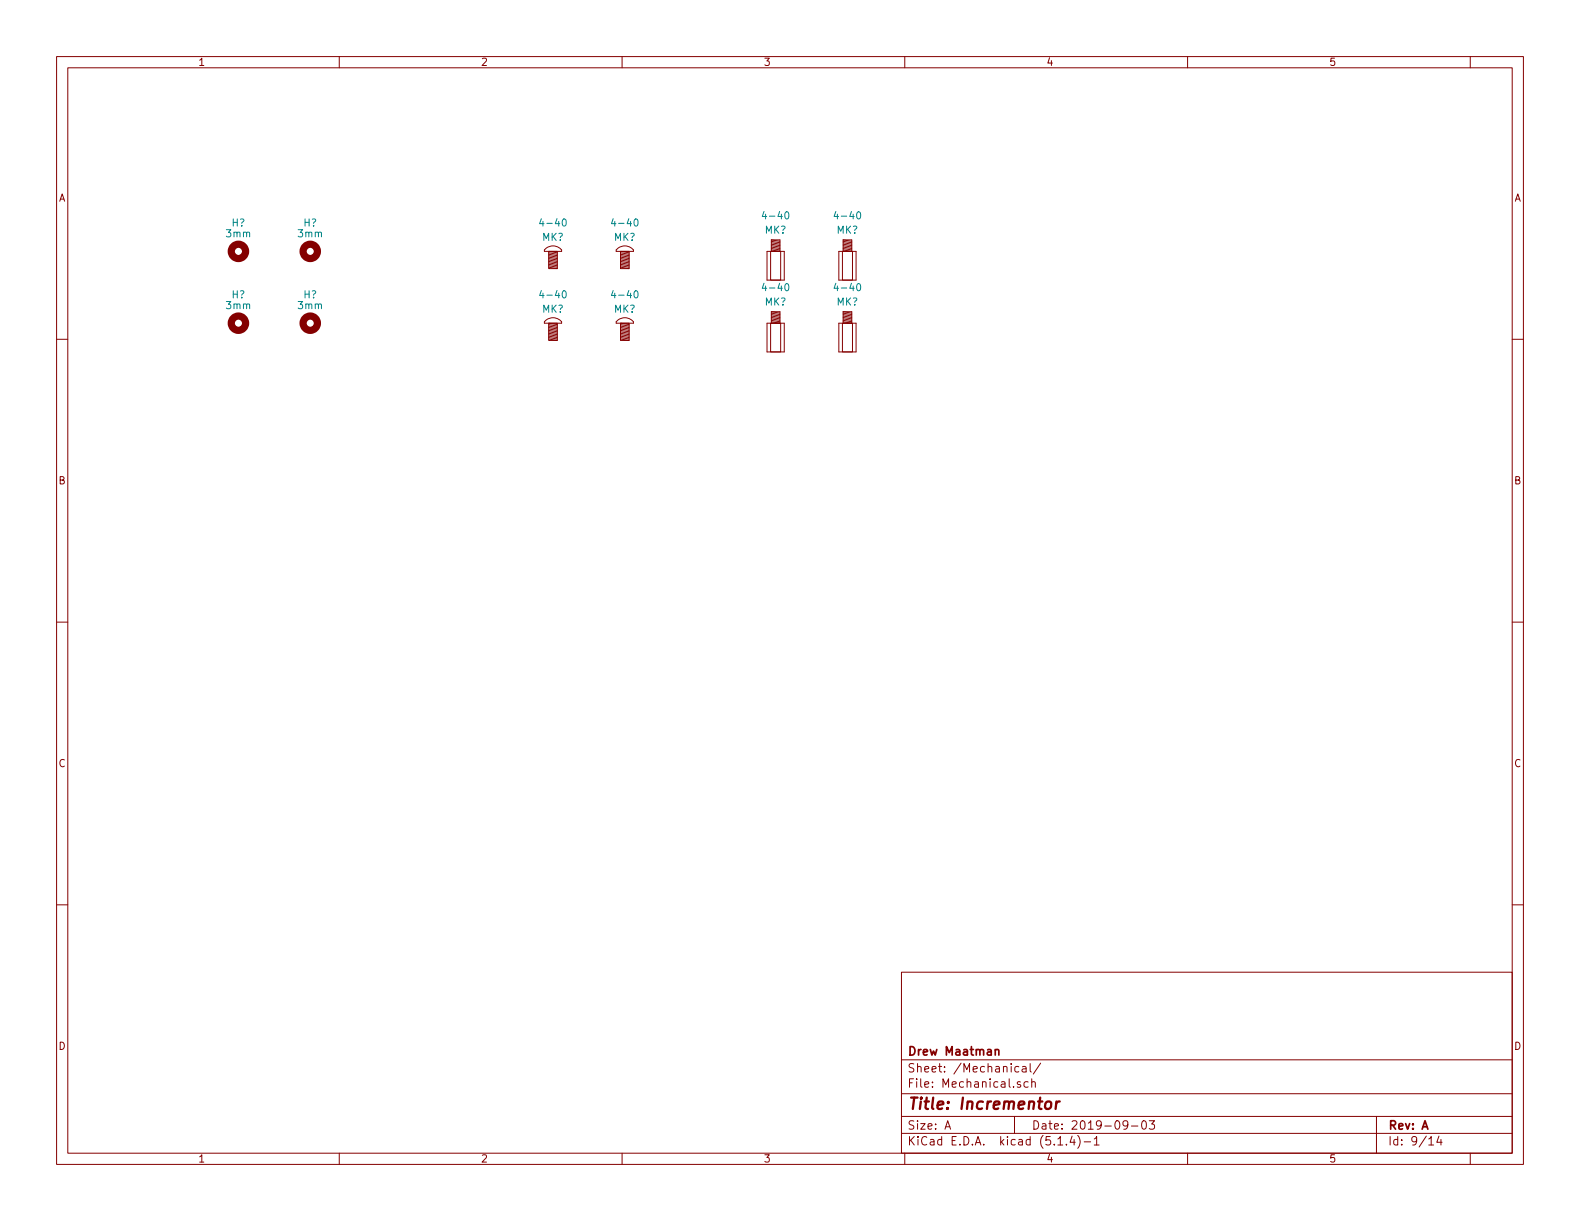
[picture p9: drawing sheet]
<svg xmlns="http://www.w3.org/2000/svg" width="279mm" height="216mm" viewBox="0 0 279 216" stroke-linecap="round" stroke-linejoin="round" font-family="sans-serif">
<g fill="none" stroke="#840000" stroke-width=".18">
<path d="M10 10h259.4v195.9h-259.4zM12 12h255.4v191.9h-255.4zM60 10v2M110 10v2M160 10v2M210 10v2M260 10v2M10 60h2M96.3 44.2a1.99 1.99 0 0 1 3 0v.3h-3zM96.3 56.9a1.99 1.99 0 0 1 3 0v.3h-3zM97 44.5h1.6v3h-1.6zM97 57.2h1.6v3h-1.6z"/>
<path d="M97 47.2l1.6 .3M97 47l1.6 .2M97 46.7l1.6 .3M97 46.5l1.6 .2M97 46.2l1.6 .3M97 46l1.6 .2M97 45.7l1.6 .3M97 45.5l1.6 .2M97 45.2l1.6 .3M97 45l1.6 .2M97 44.7l1.6 .3M97 44.5l1.6 .2"/>
<path d="M97 59.9l1.6 .3M97 59.7l1.6 .2M97 59.4l1.6 .3M97 59.2l1.6 .2M97 58.9l1.6 .3M97 58.7l1.6 .2M97 58.4l1.6 .3M97 58.2l1.6 .2M97 57.9l1.6 .3M97 57.7l1.6 .2M97 57.4l1.6 .3M97 57.2l1.6 .2"/>
<path d="M109.2 43.9a1.97 1.97 0 0 1 2.8 .3v.3h-3v-.3zM109.2 56.6a1.97 1.97 0 0 1 2.8 .3v.3h-3v-.3zM109.7 44.5h1.6v3h-1.6zM109.7 57.2h1.6v3h-1.6zM109.7 47.2l1.6 .3M109.7 47l1.6 .2M109.7 46.7l1.6 .3M109.7 46.5l1.6 .2M109.7 46.2l1.6 .3M109.7 46l1.6 .2M109.7 45.7l1.6 .3M109.7 45.5l1.6 .2"/>
<path d="M109.7 45.2l1.6 .3M109.7 45l1.6 .2M109.7 44.7l1.6 .3M109.7 44.5l1.6 .2M109.7 59.9l1.6 .3M109.7 59.7l1.6 .2M109.7 59.4l1.6 .3M109.7 59.2l1.6 .2M109.7 58.9l1.6 .3M109.7 58.7l1.6 .2M109.7 58.4l1.6 .3M109.7 58.2l1.6 .2"/>
<path d="M109.7 57.9l1.6 .3M109.7 57.7l1.6 .2M109.7 57.4l1.6 .3M109.7 57.2l1.6 .2M135.6 44.5v5zM135.6 44.5h3.1zM135.6 49.5h3.1zM135.6 57.2v5zM135.6 57.2h3.1zM136.3 44.5h1.7v5h-1.7zM136.3 57.2h1.7v5h-1.7zM136.4 44.5h1.5z"/>
<path d="M136.4 42.4v2.1zM136.4 42.4h1.5zM136.4 57.2h1.5zM136.4 55.1v2.1zM136.4 55.1h1.5zM136.4 44.2l1.5 .3M136.4 43.9l1.5 .3M136.4 43.7l1.5 .2M136.4 43.4l1.5 .3M136.4 43.2l1.5 .2M136.4 42.9l1.5 .3M136.4 42.7l1.5 .2"/>
<path d="M136.4 42.4l1.5 .3M136.4 56.9l1.5 .3M136.4 56.6l1.5 .3M136.4 56.4l1.5 .2M136.4 56.1l1.5 .3M136.4 55.9l1.5 .2M136.4 55.6l1.5 .3M136.4 55.4l1.5 .2M136.4 55.1l1.5 .3M137.9 42.4v2.1zM137.9 55.1v2.1zM138.7 44.5v5z"/>
<path d="M138.7 57.2v5zM148.3 44.5v5zM148.3 44.5h3.1zM148.3 49.5h3.1zM148.3 57.2v5zM148.3 57.2h3.1zM149 44.5h1.7v5h-1.7zM149 57.2h1.7v5h-1.7zM149.1 44.5h1.5zM149.1 42.4v2.1zM149.1 42.4h1.5zM149.1 57.2h1.5z"/>
<path d="M149.1 55.1v2.1zM149.1 55.1h1.5zM149.1 55.9l1.5 .2M149.1 55.4l1.5 .2M149.1 55.1l1.5 .3M149.1 44.2l1.5 .3M149.1 43.9l1.5 .3M149.1 43.7l1.5 .2M149.1 43.4l1.5 .3M149.1 43.2l1.5 .2M149.1 42.9l1.5 .3M149.1 42.7l1.5 .2"/>
<path d="M149.1 42.4l1.5 .3M149.1 56.9l1.5 .3M149.1 56.6l1.5 .3M149.1 56.4l1.5 .2M149.1 56.1l1.5 .3M149.1 55.6l1.5 .3M150.6 42.4v2.1zM150.6 55.1v2.1zM151.4 44.5v5zM151.4 57.2v5zM267.4 60h2M135.6 62.2h3.1z"/>
<path d="M148.3 62.2h3.1zM10 110h2M267.4 110h2M10 160h2M267.4 160h2M159.4 171.9h108v32h-108zM159.4 197.4h108M159.4 193.4h108M159.4 187.4h108M167.1 199.7l.5-1.5 .5 1.5M167.2 199.2h.8M179.4 197.4v3"/>
<path d="M180.2 188.6h-.5l-.2 .2 .1 .7h.6M180.4 191.3h-.3l-.2 .2 .1 .2 .4 .1v.4h-.5M180.8 188.6h.6l.1 1M181.5 188.9l-.6 .1-.2 .2 .2 .4 .6-.1M181.8 191.3h-.4l-.3 .2 .1 .6 .2 .2 .4-.1M182.2 188.1v1.3l.2 .2M182.4 191.4l.3-.1h.3l.1 1M182.4 190.8v1.5M184 188l-1.3 1.9M199.4 198.8l-.1 .2a.48 .48 0 0 1-.6 0v-.7a.48 .48 0 0 1 .6-.1l.1 .1a1.19 1.19 0 0 1-.2 1.3l-.5 .1M200.1 199.1h1.1M202 198.3l.4-.1a.94 .94 0 0 1 0 1.5 .82 .82 0 0 1-.4-1.4z"/>
<path d="M203.2 198.2h1l-.5 .6 .4 .1v.6l-.2 .2-.7-.2M243.4 197.4v6.5M60 203.9v2M110 203.9v2M159.4 200.4h108M160 203.9v2M187.1 202.5h.8M188.6 202.3v.2M189.6 200.9l-.4 1.1h.9M189.9 201.5v1M190.6 200.8a1.71 1.71 0 0 1 0 2.2M191.7 201.9h1.2"/>
<path d="M193.5 201.4l.4-.4v1.5M193.5 202.5h.9M210 203.9v2M252.7 201.4l.4-.4v1.5M252.7 202.5h.8M254.5 200.9l-.4 1.1h.9M254.8 201.5v1M260 203.9v2"/>
</g>
<path d="M185 194.9a.51 .51 0 0 1 .5-.2 .51 .51 0 0 1 .4 .4v.6a.56 .56 0 0 1-.6 .4 .56 .56 0 0 1-.5-.4zM186.8 194.8l-.1 1.3M187.4 194.8a.55 .55 0 0 0-.6 .3" fill="none" stroke="#840000" stroke-width=".41"/>
<path d="M176 185.7l.2-.1h.4v1M176 185.6v1" fill="none" stroke="#840000" stroke-width=".3"/>
<g fill="none" stroke="#840000" stroke-width="1.3">
<circle cx="42.2" cy="44.4" r="1.27"/>
<circle cx="42.2" cy="57.1" r="1.27"/>
<circle cx="54.9" cy="57.1" r="1.27"/>
<circle cx="54.9" cy="44.4" r="1.27"/>
</g>
<path d="M95.7 38.7l-.3 .8h.8M108.4 38.7l-.3 .8h.8M135.1 37.4l-.3 .9h.8M147.8 37.4l-.3 .9h.8M95.7 51.4l-.3 .8h.8M108.4 51.4l-.3 .8h.8M135.1 50.1l-.3 .9h.8M147.8 50.1l-.3 .9h.8" fill="none" stroke="#008484" stroke-width=".18"/>
<text font-size="2.8" fill="#840000" x="160.4" y="196.2">Title: Incrementor</text>
<g font-size="2.1" fill="#840000">
<text x="160.4" y="189.6">Sheet: /Mechanical/</text>
<text x="160.4" y="186.6">Drew Maatman</text>
<text x="160.4" y="192.3">File: Mechanical.sch</text>
<text x="160.4" y="202.5">KiCad E.D.A. kicad (5.1.4)-1</text>
<text x="160.4" y="199.7">Size: A</text>
<text x="182.4" y="199.7">Date: 2019-09-03</text>
<text x="245.4" y="199.7">Rev: A</text>
<text x="245.4" y="202.5">Id: 9/14</text>
</g>
<g font-size="1.8" fill="#840000">
<text x="35" y="11.6">1</text>
<text x="85" y="11.6">2</text>
<text x="135" y="11.6">3</text>
<text x="185" y="11.6">4</text>
<text x="235" y="11.6">5</text>
<text x="10.4" y="35.6">A</text>
<text x="267.8" y="35.6">A</text>
<text x="10.4" y="85.6">B</text>
<text x="267.8" y="85.6">B</text>
<text x="10.4" y="135.6">C</text>
<text x="267.8" y="135.6">C</text>
<text x="10.4" y="185.6">D</text>
<text x="267.8" y="185.6">D</text>
<text x="35" y="205.5">1</text>
<text x="85" y="205.5">2</text>
<text x="135" y="205.5">3</text>
<text x="185" y="205.5">4</text>
<text x="235" y="205.5">5</text>
</g>
<g font-size="1.8" fill="#008484">
<text x="40.1" y="42">3mm</text>
<text x="41" y="40.1">H?</text>
<text x="52.8" y="42">3mm</text>
<text x="53.7" y="40.1">H?</text>
<text x="96" y="40.1">4-40</text>
<text x="108.7" y="40.1">4-40</text>
<text x="135.3" y="41.3">MK?</text>
<text x="135.4" y="38.8">4-40</text>
<text x="148" y="41.3">MK?</text>
<text x="148.1" y="38.8">4-40</text>
<text x="95.9" y="42.6">MK?</text>
<text x="108.6" y="42.6">MK?</text>
<text x="41" y="52.8">H?</text>
<text x="53.7" y="52.8">H?</text>
<text x="96" y="52.8">4-40</text>
<text x="108.7" y="52.8">4-40</text>
<text x="135.4" y="51.5">4-40</text>
<text x="148.1" y="51.5">4-40</text>
<text x="40.1" y="54.7">3mm</text>
<text x="52.8" y="54.7">3mm</text>
<text x="95.9" y="55.3">MK?</text>
<text x="108.6" y="55.3">MK?</text>
<text x="135.3" y="54">MK?</text>
<text x="148" y="54">MK?</text>
</g>
</svg>
